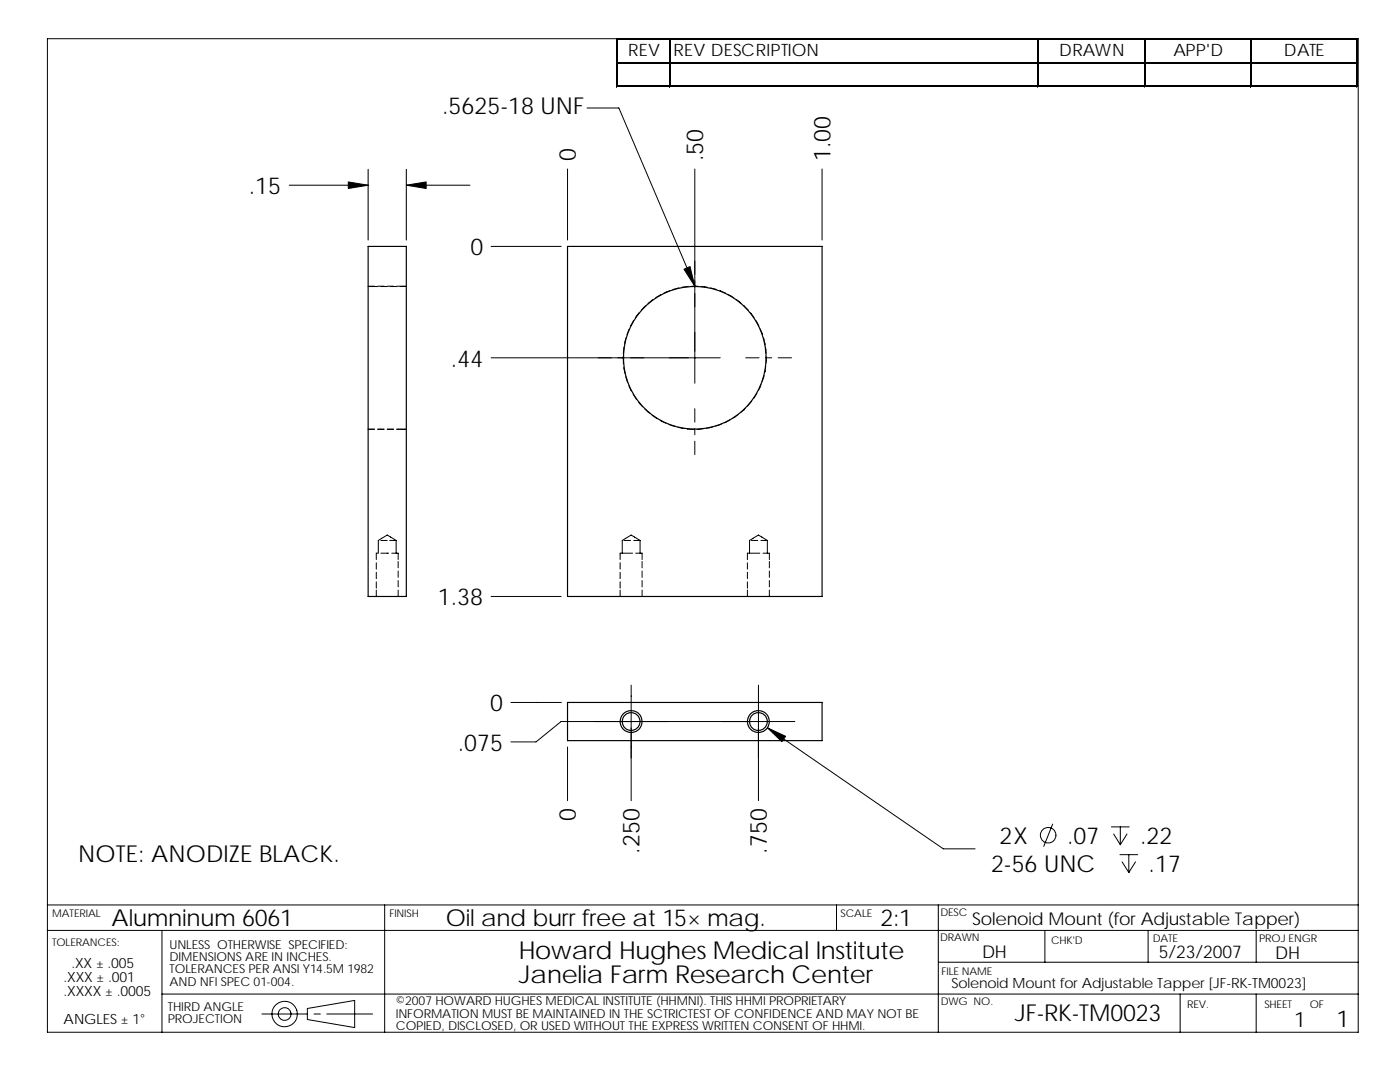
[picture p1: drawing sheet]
<svg xmlns="http://www.w3.org/2000/svg" width="279mm" height="216mm" viewBox="0 0 279 216" stroke-linecap="round" stroke-linejoin="round" font-family="sans-serif">
<g fill="none" stroke="#000" stroke-width=".2">
<path d="M9.5 7.7h261.6v198.3h-261.6zM123 7.7v9.7M123.3 7.7h147.7M123.3 12.4h147.7M123.3 17.1h147.7M133.6 7.9v9.5M207.1 7.9v9.5M228.3 7.9v9.5M249.6 7.9v9.5M270.8 7.9v9.5M57.7 37h15.8M73.5 33.8v14.1"/>
<path d="M81.1 33.8v14.1M81.1 37h12.7M113.3 33.7v14.2M117.2 21.5h6.3l15.2 35.6M138.7 33.7v42.8M164.1 33.7v14.2M73.5 57.2h1.9M73.5 57.1h1.2M75.4 57.1h1.2M76 57.2h1.3M77.3 57.1h1.2M77.9 57.2h1.3"/>
<path d="M79.2 57.1h1.9M79.8 57.2h1.3M98 49.2h14M130.3 59.8l-1 .8M131.9 58.8l-1.1 .6M133.7 58l-1.2 .5M135.5 57.4l-1.2 .4M137.4 57.1l-1.3 .2M139.3 57.1h-1.3M139.9 57.1l1.3 .2M141.8 57.4l1.2 .4M143.6 58l1.2 .5"/>
<path d="M145.4 58.8l1 .6M147 59.8l1 .8M98 71.4h45.7M124.4 71.2v1.4M124.5 73.3l.2 1.2M124.5 69.3l-.1 1.2M124.9 75.1l.4 1.2M124.9 67.4l-.3 1.3M125.5 76.9l.5 1.2M125.6 65.6l-.5 1.2M126.4 78.6l.6 1.1M126.4 63.9l-.6 1.1"/>
<path d="M127.6 62.4l-.8 1M128.8 61l-.8 .9M148.4 61l.9 .9M148.8 71.4h2.7M149.7 62.4l.8 1M150.8 63.9l.6 1.1M151.1 78.4l-.7 1.1M151.7 65.6l.5 1.2M151.9 76.7l-.5 1.2M152.4 67.4l.3 1.2M152.5 74.9l-.4 1.2M152.7 68.6h.1"/>
<path d="M152.8 71.4h1.2M152.8 69.3l.1 1.2M152.8 73.1l-.2 1.2M152.9 71.2v1.2M155.3 71.4h2.7M73.5 85.6h1.2M73.5 85.7h1.2M75.4 85.6h1.2M75.4 85.7h1.2M77.3 85.6h1.2M77.3 85.7h1.2M79.2 85.6h1.9"/>
<path d="M79.2 85.7h1.9M127.4 80.2l.9 1M128.7 81.6l1 .9M130.2 82.9l1 .7M131.8 83.9l1.1 .6M133.5 84.7l1.2 .4M135.3 85.3l1.2 .2M137.2 85.6l1.3 .1M138.7 81.6v2.6M138.7 85.5v1.3M138.7 88v2.7M140.3 85.6l-1.2 .1"/>
<path d="M142.2 85.2l-1.2 .2M144 84.6l-1.2 .4M145.7 83.8l-1.1 .6M147.3 82.7l-1 .7M148.7 81.5l-.9 .8M150 80l-.8 1M75.1 117.8v1.2M75.1 112.3v1.3M75.1 114.2v1.3M75.1 116.1v1.3M75.4 110.4h-.3v1.3M76 110.4h1.6"/>
<path d="M76 107.8h1.3M77.8 107.8h1.3M78.2 110.4h1.3v1.3M79.1 107.8v2.6M79.1 107.8l-1.8-1-1.8 1v2.6M79.5 112v1.3M79.5 113.9v1.3M79.5 115.8v1.3M79.5 117.8v1.2M98 119h14M123.8 117.8v1.2M123.8 112.3v1.3"/>
<path d="M123.8 114.2v1.3M123.8 116.1v1.3M124.6 107.8h1.2M126.2 110.4h-2.4v1.3M126.5 107.8h1.2M126.9 110.4h1.2v1.3M127.7 107.8v2.6M127.7 107.8l-1.7-1-1.8 1v2.6M128.1 112v1.3M128.1 113.9v1.3M128.1 115.8v1.3M128.1 117.8v1.2"/>
<path d="M149.2 117.8v1.2M149.2 112.3v1.3M149.2 114.2v1.3M149.2 116.1v1.3M150 107.8h1.2M151.6 110.4h-2.4v1.3M151.9 107.8h1.2M152.3 110.4h1.2v1.3M153.1 107.8v2.6M153.1 107.8l-1.7-1-1.8 1v2.6M153.5 112v1.3M153.5 113.9v1.3"/>
<path d="M153.5 115.8v1.3M153.5 117.8v1.2M126 136.7v23.1M151.4 136.7v23.1M102 140.2h10M113.3 149.1v10.7M153.2 145.2l35.1 24.2h6.3M158.6 144h-46.6l-5 4h-5M210.1 164.4l-1.8 4.5M221.8 165h3.6M222.2 166.4l1.4 2.2M223.5 170.5h3.6"/>
<path d="M223.6 165v3.6M223.9 172l1.4 2.1M224.9 166.4l-1.3 2.2M225.3 170.5v3.6M226.6 172l-1.3 2.1M9.5 185.7h261.6M9.5 180.6h261.6M32.3 185.7v20.3M32.3 198.4h238.8M76.8 180.6v25.4M166.9 180.6v5.1M187.3 180.6v25.4"/>
<path d="M187.3 192h83.8M208.5 185.7v6.3M229.1 185.7v6.3M235.5 198.4v7.6M250.7 185.7v6.3M250.7 198.4v7.6M52.3 202.3h9.1M61.3 201.2l9.5-1.6v5.4l-9.5-1.6zM62.7 202.3h1.2M65.2 202.3h9.2"/>
<circle cx="209.2" cy="166.7" r="1.55"/>
<circle cx="56.8" cy="202.3" r="2.54"/>
<circle cx="56.8" cy="202.3" r="1.27"/>
</g>
<g fill="none" stroke="#000" stroke-width=".23">
<path d="M73.5 49.2h7.6v69.8h-7.6zM113.3 49.2h50.8v69.8h-50.8zM113.3 140.2h50.8v7.6h-50.8z"/>
<circle cx="138.7" cy="71.4" r="14.2"/>
<circle cx="126" cy="144" r="2.19"/>
<circle cx="126" cy="144" r="1.78"/>
<circle cx="151.4" cy="144" r="2.19"/>
<circle cx="151.4" cy="144" r="1.78"/>
</g>
<g fill="#000" stroke="#000" stroke-width=".2">
<path d="M69.5 36.3l4 .7-4 .6z" fill-rule="evenodd"/>
<path d="M81.1 37l3.9-.7v1.3z" fill-rule="evenodd"/>
<path d="M136.5 53.7l1.2-.5 1 3.9z" fill-rule="evenodd"/>
<path d="M153.2 145.2l3.6 1.7-.8 1.1z" fill-rule="evenodd"/>
</g>
<path d="M123.3 7.8h147.7M123.3 12.5h147.7M207.2 7.9v9.5M270.9 7.9v9.5" fill="none" stroke="#000" stroke-width=".25"/>
<path d="M123.1 7.7v9.7M123.3 17.2h147.7M133.7 7.9v9.5M228.5 7.9v9.5M249.7 7.9v9.5" fill="none" stroke="#000" stroke-width=".28"/>
<g font-size="4.9">
<text x="103.6" y="191.3">Howard Hughes Medical Institute</text>
<text x="103.6" y="196.2">Janelia Farm Research Center</text>
</g>
<g font-size="4.7">
<text x="88.2" y="22.8">.5625-18 UNF</text>
<text x="114.9" y="32.1" transform="rotate(-90 114.9 32.1)">0</text>
<text x="140.3" y="32.1" transform="rotate(-90 140.3 32.1)">.50</text>
<text x="165.7" y="32.1" transform="rotate(-90 165.7 32.1)">1.00</text>
<text x="49.7" y="38.7">.15</text>
<text x="93.9" y="50.9">0</text>
<text x="90" y="73.1">.44</text>
<text x="87.4" y="120.8">1.38</text>
<text x="97.8" y="141.9">0</text>
<text x="91.4" y="149.8">.075</text>
<text x="114.9" y="163.9" transform="rotate(-90 114.9 163.9)">0</text>
<text x="15.6" y="172.1">NOTE: ANODIZE BLACK.</text>
<text x="127.6" y="170.4" transform="rotate(-90 127.6 170.4)">.250</text>
<text x="153" y="170.4" transform="rotate(-90 153 170.4)">.750</text>
<text x="197.8" y="174">2-56 UNC</text>
<text x="199.5" y="168.4">2X</text>
<text x="213" y="168.4">.07</text>
<text x="227.5" y="168.4">.22</text>
<text x="229.2" y="174">.17</text>
<text x="22.3" y="184.9">Alumninum 6061</text>
<text x="89" y="184.8">Oil and burr free at 15× mag.</text>
<text x="175.7" y="184.8">2:1</text>
<text x="202.5" y="203.8">JF-RK-TM0023</text>
<text x="266.7" y="205">1</text>
</g>
<text font-size="4.2" x="258.3" y="204.9">1</text>
<g font-size="3.5">
<text x="194" y="184.6">Solenoid Mount (for Adjustable Tapper)</text>
<text x="196" y="191.2">DH</text>
<text x="231.3" y="191.2">5/23/2007</text>
<text x="254.5" y="191.3">DH</text>
</g>
<g font-size="3.4">
<text x="125.4" y="11.2">REV</text>
<text x="134.4" y="11.2">REV DESCRIPTION</text>
<text x="211.4" y="11.2">DRAWN</text>
<text x="234.2" y="11.2">APP'D</text>
<text x="256.2" y="11.2">DATE</text>
</g>
<g font-size="2.8">
<text x="12.7" y="195.9">.XXX ± .001</text>
<text x="14.3" y="193.1">.XX ± .005</text>
<text x="189.9" y="197.2">Solenoid Mount for Adjustable Tapper [JF-RK-TM0023]</text>
<text x="12.7" y="198.7">.XXXX ± .0005</text>
<text x="12.7" y="204.4">ANGLES ± 1°</text>
</g>
<g font-size="2.5">
<text x="33.8" y="189.3">UNLESS OTHERWISE SPECIFIED:</text>
<text x="33.8" y="191.8">DIMENSIONS ARE IN INCHES.</text>
<text x="33.8" y="196.7">AND NFI SPEC 01-004.</text>
<text x="33.8" y="194.2">TOLERANCES PER ANSI Y14.5M 1982</text>
<text x="33.5" y="201.7">THIRD ANGLE</text>
<text x="79" y="200.6">©2007 HOWARD HUGHES MEDICAL INSTITUTE (HHMNI). THIS HHMI PROPRIETARY</text>
<text x="79" y="203">INFORMATION MUST BE MAINTAINED IN THE SCTRICTEST OF CONFIDENCE AND MAY NOT BE</text>
<text x="33.5" y="204.2">PROJECTION</text>
<text x="79" y="205.5">COPIED, DISCLOSED, OR USED WITHOUT THE EXPRESS WRITTEN CONSENT OF HHMI.</text>
</g>
<g font-size="2.1">
<text x="10.4" y="182.9">MATERIAL</text>
<text x="77.7" y="183">FINISH</text>
<text x="167.8" y="182.9">SCALE</text>
<text x="187.7" y="182.8">DESC</text>
<text x="10.4" y="188.8">TOLERANCES:</text>
<text x="187.6" y="187.8">DRAWN</text>
<text x="209.8" y="188.3">CHK'D</text>
<text x="230" y="187.9">DATE</text>
<text x="251.3" y="187.9">PROJ ENGR</text>
<text x="187.9" y="194.5">FILE NAME</text>
<text x="187.7" y="200.6">DWG NO.</text>
<text x="236.9" y="201.2">REV.</text>
<text x="252.3" y="201.1">SHEET</text>
<text x="261.4" y="201.1">OF</text>
</g>
</svg>
